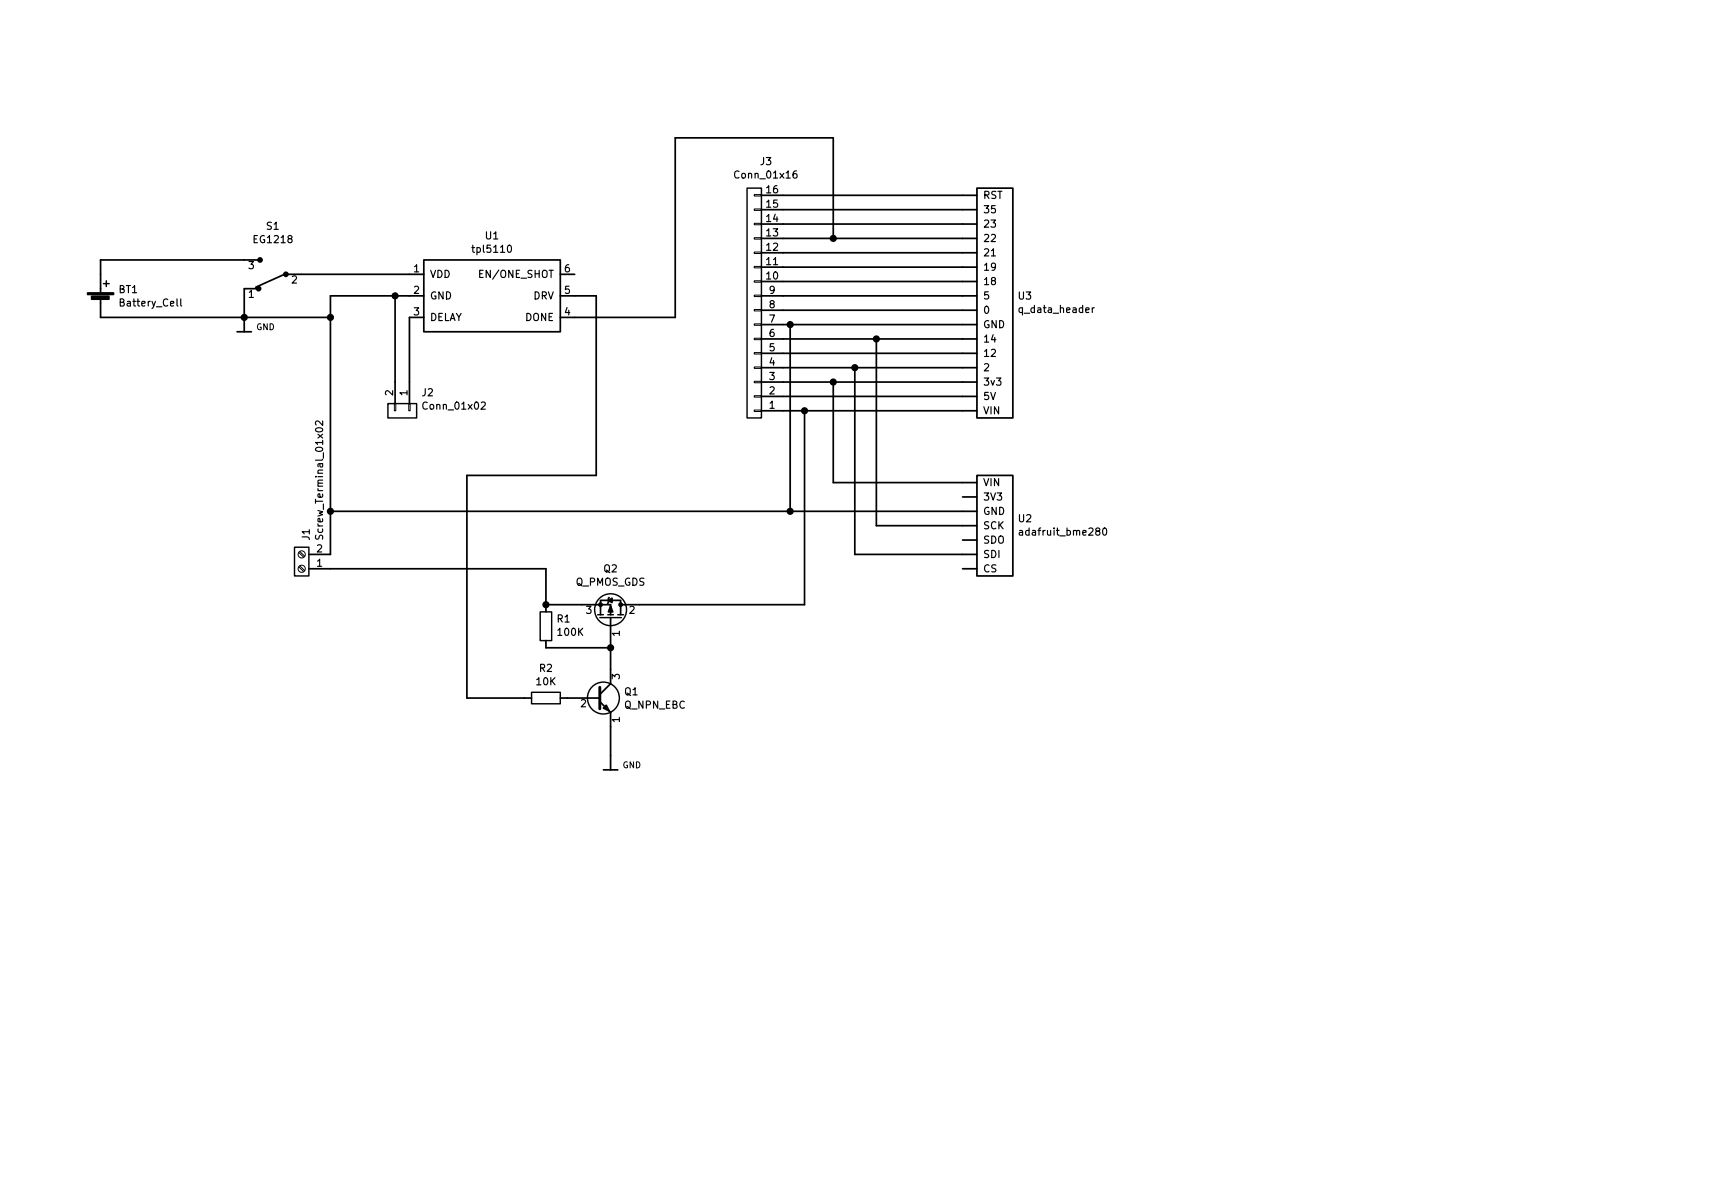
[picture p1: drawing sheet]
<svg xmlns="http://www.w3.org/2000/svg" width="304mm" height="210mm" viewBox="0 0 304 210" stroke-linecap="round" stroke-linejoin="round" font-family="sans-serif">
<g fill="none" stroke="#000" stroke-width=".3">
<path d="M134.6 39.6h38.1M134.6 37.1h38.1M134.6 34.5h38.1M172.7 33.3h6.4v40.6h-6.4zM17.8 52.8v3.3h40.6M41.9 58.7h2.5M45.7 51h-2.5v7.7M45.7 46h-27.9v5.8M50.3 48.5l-5.1 2.3M50.8 48.5h24.1M69.8 52.3v19.1M74.9 46h24.2v12.7h-24.2z"/>
<path d="M74.9 52.3h-16.5v45.7h-3.8M74.9 56.1h-2.5v15.3M99.1 52.3h6.3v31.8h-22.9v39.3h11.5M99.1 48.5h2.5M134.6 54.9h38.1M134.6 59.9h38.1M134.6 49.8h38.1M134.6 47.2h38.1M134.6 44.7h38.1M134.6 42.2h38.1M134.6 52.3h38.1M134.6 57.4h38.1"/>
<path d="M139.7 57.4v33M147.3 42.2v-17.8h-27.9v31.7h-20.3M154.9 59.9v33.1h17.8M134.6 62.5h38.1M134.6 65h38.1M134.6 67.6h38.1M134.6 70.1h38.1M134.6 72.6h38.1M142.2 72.6v34.3h-32.5M147.3 67.6v17.7h25.4M151.1 65v33h21.6M58.4 90.4h114.3"/>
<path d="M170.2 87.9h2.5M170.2 95.5h2.5M172.7 84.1h6.4v17.7h-6.4zM54.6 100.6h41.9v7.6M96.5 106.9h11.4v1.8M96.5 113.3v1.2h11.4M107.6 106.2l.6-.4v.7zM107.7 105.7l-.1 .1v.7l-.2 .2M107.9 109.5v11.4l-1.9 1.9M107.9 109.2v.2M109.7 106.9v-.7h-3.5v2.5M109.7 106.9v1.8"/>
<path d="M170.2 100.6h2.5M99.1 123.4h6.9M106 124.1l1.9 1.9v10.1M106.7 136.1h2.5"/>
</g>
<g fill="none" stroke="#000" stroke-width=".2">
<path d="M140.8 30.2l-.4 .1a.87 .87 0 0 0 0 1.2l.5-.1v-.6l-.5-.1-.2 .3M32 52.9v1l.1 .2M84.8 48.4h.4M85.4 47.8h-.6v1.3h.6M89.8 43.5l.2-.1a.69 .69 0 0 1 .4 .6 .69 .69 0 0 1-.4 .6l-.2-.1-.1-.4zM175.3 45.3h.7M193.1 54.4v.9M193.5 54.4l-.3 .1-.1 .2M57 74.4v.8l-.7-.7-.2-.1-.3 .3 .1 .5M85.1 71.2l.5-.1 .2 .3v.2l-.8 .8h.8M55.9 94.6l-.1 .5 .1 .2 .4-.1 .3-.5 .2-.1 .2 .3v.4M180.2 93.8h.5l.1 .8"/>
<path d="M180.8 94.1l-.4 .1-.2 .1v.3h.6M195 93.5l.2-.1a.69 .69 0 0 1 .5 .6 .69 .69 0 0 1-.5 .6l-.2-.1-.1-.3z"/>
</g>
<g fill="none" stroke="#000" stroke-width=".25">
<path d="M132.1 33.3h2.5v40.6h-2.5zM18.3 50.2h1M18.8 49.7v1M68.6 71.4h5.1v2.5h-5.1zM52.1 96.8h2.5v5h-2.5zM95.5 108.2h2v5.1h-2zM105.7 108.7h1M106 109.2h3.9M107.4 108.7h1.1M109.2 108.7h1M94 122.4h5.1v2.1h-5.1z"/>
<circle cx="107.9" cy="107.8" r="2.82"/>
<circle cx="106.7" cy="123.4" r="2.82"/>
</g>
<path d="M106 121.5v3.8" fill="none" stroke="#000" stroke-width=".51"/>
<g fill="#000" stroke="#000" stroke-width=".3">
<path d="M15.5 51.8h4.6v.3h-4.6zM16.2 52.4h3.1v.5h-3.1zM107.9 107.2l.4 1h-.7zM107.2 124.7l.5 1-1-.5z"/>
<circle cx="45.7" cy="51" r=".36"/>
<circle cx="46" cy="46" r=".36"/>
<circle cx="50.5" cy="48.5" r=".36"/>
<circle cx="106.2" cy="106.9" r=".28"/>
<circle cx="109.7" cy="106.9" r=".28"/>
</g>
<g fill="#000" stroke="#000" stroke-width=".25">
<circle cx="43.2" cy="56.1" r=".51"/>
<circle cx="58.4" cy="56.1" r=".51"/>
<circle cx="69.9" cy="52.3" r=".51"/>
<circle cx="139.7" cy="57.4" r=".51"/>
<circle cx="147.3" cy="42.2" r=".51"/>
<circle cx="154.9" cy="59.9" r=".51"/>
<circle cx="142.2" cy="72.6" r=".51"/>
<circle cx="147.3" cy="67.6" r=".51"/>
<circle cx="151.1" cy="65" r=".51"/>
<circle cx="58.4" cy="90.4" r=".51"/>
<circle cx="139.7" cy="90.4" r=".51"/>
<circle cx="96.5" cy="106.9" r=".51"/>
<circle cx="108" cy="114.5" r=".51"/>
</g>
<g fill="none" stroke="#000" stroke-width=".18">
<path d="M133.3 34.4h1.3v.3h-1.3zM133.3 37h1.3v.2h-1.3zM133.3 39.5h1.3v.2h-1.3zM133.3 42h1.3v.3h-1.3zM133.3 44.6h1.3v.2h-1.3zM133.3 47.1h1.3v.3h-1.3zM133.3 49.7h1.3v.2h-1.3zM133.3 52.2h1.3v.2h-1.3zM133.3 54.7h1.3v.3h-1.3zM133.3 57.3h1.3v.2h-1.3zM133.3 59.8h1.3v.3h-1.3zM69.7 71.4h.3v1.2h-.3z"/>
<path d="M72.3 71.4h.2v1.2h-.2zM133.3 62.4h1.3v.2h-1.3zM133.3 64.9h1.3v.2h-1.3zM133.3 67.4h1.3v.3h-1.3zM133.3 70h1.3v.2h-1.3zM133.3 72.5h1.3v.3h-1.3zM52.8 97.7l.9 .8M53 97.5l.9 .9M52.8 100.2l.9 .9M53 100.1l.9 .8"/>
<circle cx="53.3" cy="98" r=".63"/>
<circle cx="53.3" cy="100.6" r=".63"/>
</g>
<g font-size="1.8">
<text x="134.5" y="29.2">J3</text>
<text x="130.2" y="31.6">Conn_01x16</text>
<text x="135.6" y="34.2">16</text>
<text x="173.7" y="35.2">RST</text>
<text x="47.2" y="40.6">S1</text>
<text x="135.6" y="41.8">13</text>
<text x="135.6" y="39.3">14</text>
<text x="135.6" y="36.7">15</text>
<text x="173.7" y="40.3">23</text>
<text x="173.7" y="37.7">35</text>
<text x="44" y="47.6">3</text>
<text x="45" y="43">EG1218</text>
<text x="83.9" y="44.7">tpl5110</text>
<text x="85.9" y="42.3">U1</text>
<text x="135.6" y="46.9">11</text>
<text x="135.6" y="44.3">12</text>
<text x="173.7" y="47.9">19</text>
<text x="173.7" y="45.3">21</text>
<text x="173.7" y="42.8">22</text>
<text x="21" y="51.8">BT1</text>
<text x="44" y="52.7">1</text>
<text x="51.6" y="50.1">2</text>
<text x="73.2" y="48.2">1</text>
<text x="73.2" y="52">2</text>
<text x="75.9" y="49.1">VDD</text>
<text x="75.9" y="53">GND</text>
<text x="85.4" y="49.1">EN/ONE_SHOT</text>
<text x="94.3" y="53">DRV</text>
<text x="99.8" y="52">5</text>
<text x="99.8" y="48.2">6</text>
<text x="135.6" y="49.4">10</text>
<text x="136" y="52">9</text>
<text x="173.7" y="50.4">18</text>
<text x="173.7" y="53">5</text>
<text x="180.1" y="53">U3</text>
<text x="21.5" y="54.2">Battery_Cell</text>
<text x="73.2" y="55.8">3</text>
<text x="75.9" y="56.8">DELAY</text>
<text x="92.9" y="56.8">DONE</text>
<text x="99.8" y="55.8">4</text>
<text x="136" y="59.6">6</text>
<text x="136" y="57">7</text>
<text x="136" y="54.5">8</text>
<text x="173.7" y="55.5">0</text>
<text x="173.7" y="58">GND</text>
<text x="180.5" y="55.3">q_data_header</text>
<text x="136" y="64.7">4</text>
<text x="136" y="62.1">5</text>
<text x="173.7" y="63.1">12</text>
<text x="173.7" y="60.6">14</text>
<text x="173.7" y="65.7">2</text>
<text x="69.5" y="69.9" transform="rotate(-90 69.5 69.9)">2</text>
<text x="72" y="69.9" transform="rotate(-90 72 69.9)">1</text>
<text x="74.7" y="70.1">J2</text>
<text x="136" y="69.7">2</text>
<text x="136" y="67.2">3</text>
<text x="173.7" y="68.2">3v3</text>
<text x="173.7" y="70.7">5V</text>
<text x="75.1" y="72.4">Conn_01x02</text>
<text x="136" y="72.3">1</text>
<text x="173.7" y="73.3">VIN</text>
<text x="173.7" y="88.5">3V3</text>
<text x="173.7" y="86">VIN</text>
<text x="54.8" y="95.5" transform="rotate(-90 54.8 95.5)">J1</text>
<text x="57.1" y="94.6" transform="rotate(-90 57.1 94.6)">Screw_Terminal_01x02</text>
<text x="173.7" y="91.1">GND</text>
<text x="173.7" y="93.6">SCK</text>
<text x="180.1" y="92.3">U2</text>
<text x="180.9" y="94.7">adafruit_bme280</text>
<text x="56" y="100.2">1</text>
<text x="56" y="97.7">2</text>
<text x="106.8" y="101.2">Q2</text>
<text x="173.7" y="101.2">CS</text>
<text x="173.7" y="98.7">SDI</text>
<text x="173.7" y="96.1">SDO</text>
<text x="101.8" y="103.6">Q_PMOS_GDS</text>
<text x="98.5" y="110.1">R1</text>
<text x="98.7" y="112.4">100K</text>
<text x="103.7" y="108.6">3</text>
<text x="109.6" y="112.5" transform="rotate(-90 109.6 112.5)">1</text>
<text x="111.3" y="108.6">2</text>
<text x="95.4" y="118.8">R2</text>
<text x="94.9" y="121.2">10K</text>
<text x="102.7" y="125.1">2</text>
<text x="109.6" y="120.1" transform="rotate(-90 109.6 120.1)">3</text>
<text x="110.4" y="125.3">Q_NPN_EBC</text>
<text x="110.5" y="123">Q1</text>
<text x="109.6" y="127.7" transform="rotate(-90 109.6 127.7)">1</text>
</g>
<g font-size="1.5">
<text x="45.3" y="58.4">GND</text>
<text x="110.1" y="135.8">GND</text>
</g>
</svg>
